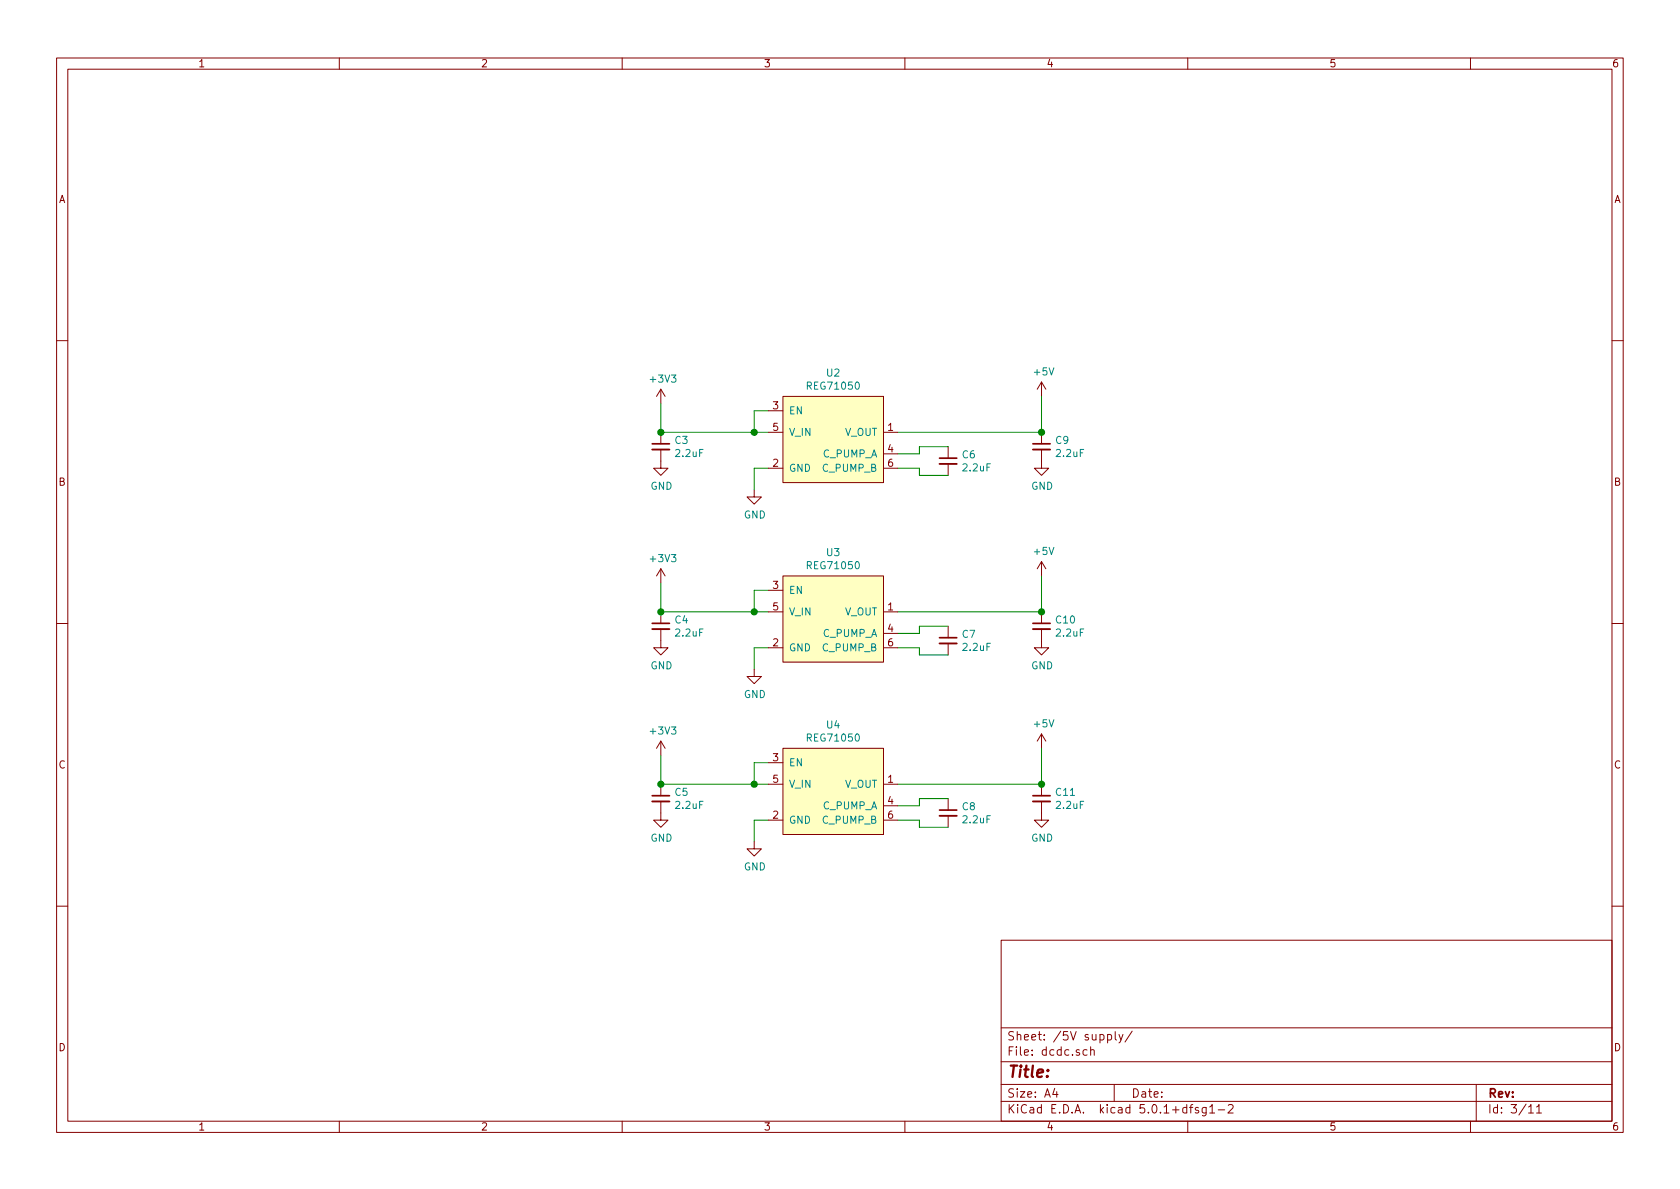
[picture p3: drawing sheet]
EESchema Schematic File Version 4
LIBS:icestick-rj45-shield-cache
EELAYER 26 0
EELAYER END
$Descr A4 11693 8268
encoding utf-8
Sheet 3 11
Title ""
Date ""
Rev ""
Comp ""
Comment1 ""
Comment2 ""
Comment3 ""
Comment4 ""
$EndDescr
$Comp
L power:+3V3 #PWR09
U 1 1
P 4600 2800
F 0 "#PWR09" H 4600 2650 50  0001 C CNN
F 1 "+3V3" H 4615 2973 50  0000 C CNN
F 2 "" H 4600 2800 50  0001 C CNN
F 3 "" H 4600 2800 50  0001 C CNN
	1    4600 2800
	1    0    0    -1  
$EndComp
$Comp
L power:+5V #PWR018
U 1 1
P 7250 2750
F 0 "#PWR018" H 7250 2600 50  0001 C CNN
F 1 "+5V" H 7265 2923 50  0000 C CNN
F 2 "" H 7250 2750 50  0001 C CNN
F 3 "" H 7250 2750 50  0001 C CNN
	1    7250 2750
	1    0    0    -1  
$EndComp
$Comp
L Device:C_Small C6
U 1 1
P 6600 3200
F 0 "C6" H 6692 3246 50  0000 L CNN
F 1 "2.2uF" H 6692 3155 50  0000 L CNN
F 2 "Capacitor_SMD:C_0805_2012Metric_Pad1.15x1.40mm_HandSolder" H 6600 3200 50  0001 C CNN
F 3 "~" H 6600 3200 50  0001 C CNN
	1    6600 3200
	1    0    0    -1  
$EndComp
Wire Wire Line
	5350 3000 5250 3000
Wire Wire Line
	4600 3000 4600 2800
Wire Wire Line
	5350 2850 5250 2850
Wire Wire Line
	5250 2850 5250 3000
Connection ~ 5250 3000
Wire Wire Line
	5250 3000 4600 3000
Wire Wire Line
	5350 3250 5250 3250
Wire Wire Line
	5250 3250 5250 3400
Wire Wire Line
	6250 3150 6400 3150
Wire Wire Line
	6400 3150 6400 3100
Wire Wire Line
	6400 3100 6600 3100
Wire Wire Line
	6250 3250 6400 3250
Wire Wire Line
	6400 3250 6400 3300
Wire Wire Line
	6400 3300 6600 3300
Wire Wire Line
	6250 3000 7250 3000
Wire Wire Line
	7250 3000 7250 2750
$Comp
L Matthias:REG71050 U2
U 1 1
P 5800 3000
F 0 "U2" H 5800 3415 50  0000 C CNN
F 1 "REG71050" H 5800 3324 50  0000 C CNN
F 2 "Package_TO_SOT_SMD:SOT-23-6_Handsoldering" H 5600 3000 50  0001 C CNN
F 3 "" H 5600 3000 50  0001 C CNN
	1    5800 3000
	1    0    0    -1  
$EndComp
$Comp
L power:GND #PWR019
U 1 1
P 7250 3200
F 0 "#PWR019" H 7250 2950 50  0001 C CNN
F 1 "GND" H 7255 3027 50  0000 C CNN
F 2 "" H 7250 3200 50  0001 C CNN
F 3 "" H 7250 3200 50  0001 C CNN
	1    7250 3200
	1    0    0    -1  
$EndComp
$Comp
L power:GND #PWR015
U 1 1
P 5250 3400
F 0 "#PWR015" H 5250 3150 50  0001 C CNN
F 1 "GND" H 5255 3227 50  0000 C CNN
F 2 "" H 5250 3400 50  0001 C CNN
F 3 "" H 5250 3400 50  0001 C CNN
	1    5250 3400
	1    0    0    -1  
$EndComp
$Comp
L power:GND #PWR010
U 1 1
P 4600 3200
F 0 "#PWR010" H 4600 2950 50  0001 C CNN
F 1 "GND" H 4605 3027 50  0000 C CNN
F 2 "" H 4600 3200 50  0001 C CNN
F 3 "" H 4600 3200 50  0001 C CNN
	1    4600 3200
	1    0    0    -1  
$EndComp
$Comp
L Device:C_Small C9
U 1 1
P 7250 3100
F 0 "C9" H 7342 3146 50  0000 L CNN
F 1 "2.2uF" H 7342 3055 50  0000 L CNN
F 2 "Capacitor_SMD:C_0805_2012Metric_Pad1.15x1.40mm_HandSolder" H 7250 3100 50  0001 C CNN
F 3 "~" H 7250 3100 50  0001 C CNN
	1    7250 3100
	1    0    0    -1  
$EndComp
Connection ~ 7250 3000
$Comp
L Device:C_Small C3
U 1 1
P 4600 3100
F 0 "C3" H 4692 3146 50  0000 L CNN
F 1 "2.2uF" H 4692 3055 50  0000 L CNN
F 2 "Capacitor_SMD:C_0805_2012Metric_Pad1.15x1.40mm_HandSolder" H 4600 3100 50  0001 C CNN
F 3 "~" H 4600 3100 50  0001 C CNN
	1    4600 3100
	1    0    0    -1  
$EndComp
Connection ~ 4600 3000
$Comp
L power:+3V3 #PWR011
U 1 1
P 4600 4050
F 0 "#PWR011" H 4600 3900 50  0001 C CNN
F 1 "+3V3" H 4615 4223 50  0000 C CNN
F 2 "" H 4600 4050 50  0001 C CNN
F 3 "" H 4600 4050 50  0001 C CNN
	1    4600 4050
	1    0    0    -1  
$EndComp
$Comp
L power:+5V #PWR020
U 1 1
P 7250 4000
F 0 "#PWR020" H 7250 3850 50  0001 C CNN
F 1 "+5V" H 7265 4173 50  0000 C CNN
F 2 "" H 7250 4000 50  0001 C CNN
F 3 "" H 7250 4000 50  0001 C CNN
	1    7250 4000
	1    0    0    -1  
$EndComp
$Comp
L Device:C_Small C7
U 1 1
P 6600 4450
F 0 "C7" H 6692 4496 50  0000 L CNN
F 1 "2.2uF" H 6692 4405 50  0000 L CNN
F 2 "Capacitor_SMD:C_0805_2012Metric_Pad1.15x1.40mm_HandSolder" H 6600 4450 50  0001 C CNN
F 3 "~" H 6600 4450 50  0001 C CNN
	1    6600 4450
	1    0    0    -1  
$EndComp
Wire Wire Line
	5350 4250 5250 4250
Wire Wire Line
	4600 4250 4600 4050
Wire Wire Line
	5350 4100 5250 4100
Wire Wire Line
	5250 4100 5250 4250
Connection ~ 5250 4250
Wire Wire Line
	5250 4250 4600 4250
Wire Wire Line
	5350 4500 5250 4500
Wire Wire Line
	5250 4500 5250 4650
Wire Wire Line
	6250 4400 6400 4400
Wire Wire Line
	6400 4400 6400 4350
Wire Wire Line
	6400 4350 6600 4350
Wire Wire Line
	6250 4500 6400 4500
Wire Wire Line
	6400 4500 6400 4550
Wire Wire Line
	6400 4550 6600 4550
Wire Wire Line
	6250 4250 7250 4250
Wire Wire Line
	7250 4250 7250 4000
$Comp
L Matthias:REG71050 U3
U 1 1
P 5800 4250
F 0 "U3" H 5800 4665 50  0000 C CNN
F 1 "REG71050" H 5800 4574 50  0000 C CNN
F 2 "Package_TO_SOT_SMD:SOT-23-6_Handsoldering" H 5600 4250 50  0001 C CNN
F 3 "" H 5600 4250 50  0001 C CNN
	1    5800 4250
	1    0    0    -1  
$EndComp
$Comp
L power:GND #PWR021
U 1 1
P 7250 4450
F 0 "#PWR021" H 7250 4200 50  0001 C CNN
F 1 "GND" H 7255 4277 50  0000 C CNN
F 2 "" H 7250 4450 50  0001 C CNN
F 3 "" H 7250 4450 50  0001 C CNN
	1    7250 4450
	1    0    0    -1  
$EndComp
$Comp
L power:GND #PWR016
U 1 1
P 5250 4650
F 0 "#PWR016" H 5250 4400 50  0001 C CNN
F 1 "GND" H 5255 4477 50  0000 C CNN
F 2 "" H 5250 4650 50  0001 C CNN
F 3 "" H 5250 4650 50  0001 C CNN
	1    5250 4650
	1    0    0    -1  
$EndComp
$Comp
L power:GND #PWR012
U 1 1
P 4600 4450
F 0 "#PWR012" H 4600 4200 50  0001 C CNN
F 1 "GND" H 4605 4277 50  0000 C CNN
F 2 "" H 4600 4450 50  0001 C CNN
F 3 "" H 4600 4450 50  0001 C CNN
	1    4600 4450
	1    0    0    -1  
$EndComp
$Comp
L Device:C_Small C10
U 1 1
P 7250 4350
F 0 "C10" H 7342 4396 50  0000 L CNN
F 1 "2.2uF" H 7342 4305 50  0000 L CNN
F 2 "Capacitor_SMD:C_0805_2012Metric_Pad1.15x1.40mm_HandSolder" H 7250 4350 50  0001 C CNN
F 3 "~" H 7250 4350 50  0001 C CNN
	1    7250 4350
	1    0    0    -1  
$EndComp
Connection ~ 7250 4250
$Comp
L Device:C_Small C4
U 1 1
P 4600 4350
F 0 "C4" H 4692 4396 50  0000 L CNN
F 1 "2.2uF" H 4692 4305 50  0000 L CNN
F 2 "Capacitor_SMD:C_0805_2012Metric_Pad1.15x1.40mm_HandSolder" H 4600 4350 50  0001 C CNN
F 3 "~" H 4600 4350 50  0001 C CNN
	1    4600 4350
	1    0    0    -1  
$EndComp
Connection ~ 4600 4250
$Comp
L power:+3V3 #PWR013
U 1 1
P 4600 5250
F 0 "#PWR013" H 4600 5100 50  0001 C CNN
F 1 "+3V3" H 4615 5423 50  0000 C CNN
F 2 "" H 4600 5250 50  0001 C CNN
F 3 "" H 4600 5250 50  0001 C CNN
	1    4600 5250
	1    0    0    -1  
$EndComp
$Comp
L power:+5V #PWR022
U 1 1
P 7250 5200
F 0 "#PWR022" H 7250 5050 50  0001 C CNN
F 1 "+5V" H 7265 5373 50  0000 C CNN
F 2 "" H 7250 5200 50  0001 C CNN
F 3 "" H 7250 5200 50  0001 C CNN
	1    7250 5200
	1    0    0    -1  
$EndComp
$Comp
L Device:C_Small C8
U 1 1
P 6600 5650
F 0 "C8" H 6692 5696 50  0000 L CNN
F 1 "2.2uF" H 6692 5605 50  0000 L CNN
F 2 "Capacitor_SMD:C_0805_2012Metric_Pad1.15x1.40mm_HandSolder" H 6600 5650 50  0001 C CNN
F 3 "~" H 6600 5650 50  0001 C CNN
	1    6600 5650
	1    0    0    -1  
$EndComp
Wire Wire Line
	5350 5450 5250 5450
Wire Wire Line
	4600 5450 4600 5250
Wire Wire Line
	5350 5300 5250 5300
Wire Wire Line
	5250 5300 5250 5450
Connection ~ 5250 5450
Wire Wire Line
	5250 5450 4600 5450
Wire Wire Line
	5350 5700 5250 5700
Wire Wire Line
	5250 5700 5250 5850
Wire Wire Line
	6250 5600 6400 5600
Wire Wire Line
	6400 5600 6400 5550
Wire Wire Line
	6400 5550 6600 5550
Wire Wire Line
	6250 5700 6400 5700
Wire Wire Line
	6400 5700 6400 5750
Wire Wire Line
	6400 5750 6600 5750
Wire Wire Line
	6250 5450 7250 5450
Wire Wire Line
	7250 5450 7250 5200
$Comp
L Matthias:REG71050 U4
U 1 1
P 5800 5450
F 0 "U4" H 5800 5865 50  0000 C CNN
F 1 "REG71050" H 5800 5774 50  0000 C CNN
F 2 "Package_TO_SOT_SMD:SOT-23-6_Handsoldering" H 5600 5450 50  0001 C CNN
F 3 "" H 5600 5450 50  0001 C CNN
	1    5800 5450
	1    0    0    -1  
$EndComp
$Comp
L power:GND #PWR023
U 1 1
P 7250 5650
F 0 "#PWR023" H 7250 5400 50  0001 C CNN
F 1 "GND" H 7255 5477 50  0000 C CNN
F 2 "" H 7250 5650 50  0001 C CNN
F 3 "" H 7250 5650 50  0001 C CNN
	1    7250 5650
	1    0    0    -1  
$EndComp
$Comp
L power:GND #PWR017
U 1 1
P 5250 5850
F 0 "#PWR017" H 5250 5600 50  0001 C CNN
F 1 "GND" H 5255 5677 50  0000 C CNN
F 2 "" H 5250 5850 50  0001 C CNN
F 3 "" H 5250 5850 50  0001 C CNN
	1    5250 5850
	1    0    0    -1  
$EndComp
$Comp
L power:GND #PWR014
U 1 1
P 4600 5650
F 0 "#PWR014" H 4600 5400 50  0001 C CNN
F 1 "GND" H 4605 5477 50  0000 C CNN
F 2 "" H 4600 5650 50  0001 C CNN
F 3 "" H 4600 5650 50  0001 C CNN
	1    4600 5650
	1    0    0    -1  
$EndComp
$Comp
L Device:C_Small C11
U 1 1
P 7250 5550
F 0 "C11" H 7342 5596 50  0000 L CNN
F 1 "2.2uF" H 7342 5505 50  0000 L CNN
F 2 "Capacitor_SMD:C_0805_2012Metric_Pad1.15x1.40mm_HandSolder" H 7250 5550 50  0001 C CNN
F 3 "~" H 7250 5550 50  0001 C CNN
	1    7250 5550
	1    0    0    -1  
$EndComp
Connection ~ 7250 5450
$Comp
L Device:C_Small C5
U 1 1
P 4600 5550
F 0 "C5" H 4692 5596 50  0000 L CNN
F 1 "2.2uF" H 4692 5505 50  0000 L CNN
F 2 "Capacitor_SMD:C_0805_2012Metric_Pad1.15x1.40mm_HandSolder" H 4600 5550 50  0001 C CNN
F 3 "~" H 4600 5550 50  0001 C CNN
	1    4600 5550
	1    0    0    -1  
$EndComp
Connection ~ 4600 5450
$EndSCHEMATC
